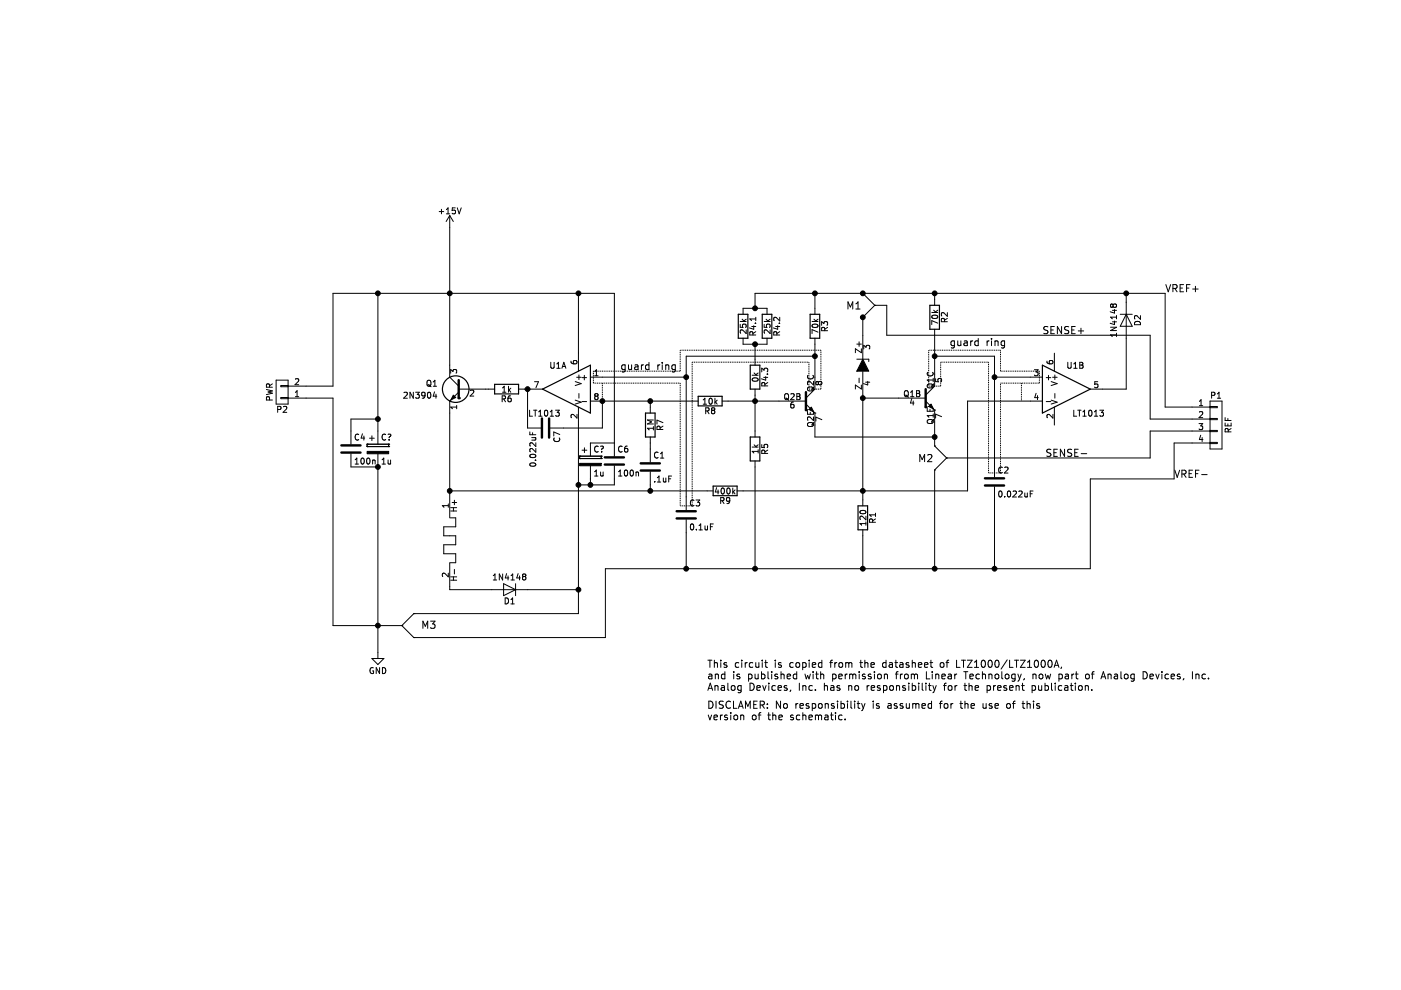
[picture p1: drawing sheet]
EESchema Schematic File Version 2
LIBS:power
LIBS:device
LIBS:transistors
LIBS:conn
LIBS:linear
LIBS:regul
LIBS:74xx
LIBS:cmos4000
LIBS:adc-dac
LIBS:memory
LIBS:xilinx
LIBS:microcontrollers
LIBS:dsp
LIBS:microchip
LIBS:analog_switches
LIBS:motorola
LIBS:texas
LIBS:intel
LIBS:audio
LIBS:interface
LIBS:digital-audio
LIBS:philips
LIBS:display
LIBS:cypress
LIBS:siliconi
LIBS:opto
LIBS:atmel
LIBS:contrib
LIBS:valves
LIBS:eV-LTZ1000
EELAYER 25 0
EELAYER END
$Descr A4 11693 8268
encoding utf-8
Sheet 1 1
Title ""
Date ""
Rev ""
Comp ""
Comment1 ""
Comment2 ""
Comment3 ""
Comment4 ""
$EndDescr
$Comp
L LT1013 U1
U 2 1
P 8900 3250
F 0 "U1" H 8900 3450 50  0000 L CNN
F 1 "LT1013" H 8950 3050 50  0000 L CNN
F 2 "" H 8900 3250 50  0001 C CNN
F 3 "" H 8900 3250 50  0000 C CNN
	2    8900 3250
	1    0    0    -1  
$EndComp
$Comp
L R R6
U 1 1
P 4225 3250
F 0 "R6" V 4305 3250 50  0000 C CNN
F 1 "1k" V 4225 3250 50  0000 C CNN
F 2 "" V 4155 3250 50  0001 C CNN
F 3 "" H 4225 3250 50  0000 C CNN
	1    4225 3250
	0    1    1    0   
$EndComp
$Comp
L R R8
U 1 1
P 5925 3350
F 0 "R8" V 6005 3350 50  0000 C CNN
F 1 "10k" V 5925 3350 50  0000 C CNN
F 2 "" V 5855 3350 50  0001 C CNN
F 3 "" H 5925 3350 50  0000 C CNN
	1    5925 3350
	0    1    1    0   
$EndComp
$Comp
L D D1
U 1 1
P 4250 4925
F 0 "D1" H 4250 5025 50  0000 C CNN
F 1 "1N4148" H 4250 4825 50  0000 C CNN
F 2 "" H 4250 4925 50  0001 C CNN
F 3 "" H 4250 4925 50  0000 C CNN
	1    4250 4925
	-1   0    0    1   
$EndComp
$Comp
L R R3
U 1 1
P 6800 2725
F 0 "R3" V 6880 2725 50  0000 C CNN
F 1 "70k" V 6800 2725 50  0000 C CNN
F 2 "" V 6730 2725 50  0001 C CNN
F 3 "" H 6800 2725 50  0000 C CNN
	1    6800 2725
	1    0    0    -1  
$EndComp
$Comp
L R R4.2
U 1 1
P 6400 2725
F 0 "R4.2" V 6480 2725 50  0000 C CNN
F 1 "25k" V 6400 2725 50  0000 C CNN
F 2 "" V 6330 2725 50  0001 C CNN
F 3 "" H 6400 2725 50  0000 C CNN
	1    6400 2725
	1    0    0    -1  
$EndComp
$Comp
L R R5
U 1 1
P 6300 3750
F 0 "R5" V 6380 3750 50  0000 C CNN
F 1 "1k" V 6300 3750 50  0000 C CNN
F 2 "" V 6230 3750 50  0001 C CNN
F 3 "" H 6300 3750 50  0000 C CNN
	1    6300 3750
	1    0    0    -1  
$EndComp
$Comp
L R R1
U 1 1
P 7200 4325
F 0 "R1" V 7280 4325 50  0000 C CNN
F 1 "120" V 7200 4325 50  0000 C CNN
F 2 "" V 7130 4325 50  0001 C CNN
F 3 "" H 7200 4325 50  0000 C CNN
	1    7200 4325
	1    0    0    -1  
$EndComp
$Comp
L C C1
U 1 1
P 5425 3900
F 0 "C1" H 5450 4000 50  0000 L CNN
F 1 ".1uF" H 5450 3800 50  0000 L CNN
F 2 "" H 5463 3750 50  0001 C CNN
F 3 "" H 5425 3900 50  0000 C CNN
	1    5425 3900
	1    0    0    -1  
$EndComp
$Comp
L R R7
U 1 1
P 5425 3550
F 0 "R7" V 5505 3550 50  0000 C CNN
F 1 "1M" V 5425 3550 50  0000 C CNN
F 2 "" V 5355 3550 50  0001 C CNN
F 3 "" H 5425 3550 50  0000 C CNN
	1    5425 3550
	1    0    0    -1  
$EndComp
$Comp
L D D2
U 1 1
P 9400 2675
F 0 "D2" H 9400 2775 50  0000 C CNN
F 1 "1N4148" H 9400 2575 50  0000 C CNN
F 2 "" H 9400 2675 50  0001 C CNN
F 3 "" H 9400 2675 50  0000 C CNN
	1    9400 2675
	0    1    1    0   
$EndComp
$Comp
L C C2
U 1 1
P 8300 4025
F 0 "C2" H 8325 4125 50  0000 L CNN
F 1 "0.022uF" H 8325 3925 50  0000 L CNN
F 2 "" H 8338 3875 50  0001 C CNN
F 3 "" H 8300 4025 50  0000 C CNN
	1    8300 4025
	1    0    0    -1  
$EndComp
$Comp
L GND #PWR2
U 1 1
P 3150 5450
F 0 "#PWR2" H 3150 5200 50  0001 C CNN
F 1 "GND" H 3150 5300 50  0000 C CNN
F 2 "" H 3150 5450 50  0000 C CNN
F 3 "" H 3150 5450 50  0000 C CNN
	1    3150 5450
	1    0    0    -1  
$EndComp
$Comp
L +15V #PWR1
U 1 1
P 3750 1900
F 0 "#PWR1" H 3750 1750 50  0001 C CNN
F 1 "+15V" H 3750 2040 50  0000 C CNN
F 2 "" H 3750 1900 50  0000 C CNN
F 3 "" H 3750 1900 50  0000 C CNN
	1    3750 1900
	1    0    0    -1  
$EndComp
$Comp
L CONN_01X04 P1
U 1 1
P 10150 3550
F 0 "P1" H 10150 3800 50  0000 C CNN
F 1 "REF" V 10250 3550 50  0000 C CNN
F 2 "" H 10150 3550 50  0001 C CNN
F 3 "" H 10150 3550 50  0000 C CNN
	1    10150 3550
	1    0    0    -1  
$EndComp
$Comp
L LTZ1000 LTZ1000-1
U 1 1
P 7200 3050
F 0 "LTZ1000-1" H 6850 3250 60  0001 C CNN
F 1 "LTZ1000" H 6800 2900 60  0001 C CNN
F 2 "TO_SOT_Packages_THT:TO-5-8_PD5.08" V 7200 2950 60  0001 C CNN
F 3 "" V 7200 2950 60  0001 C CNN
	1    7200 3050
	1    0    0    -1  
$EndComp
$Comp
L LTZ1000 LTZ1000-1
U 2 1
P 6700 3350
F 0 "LTZ1000-1" H 6350 3550 60  0001 C CNN
F 1 "LTZ1000" H 6300 3200 60  0001 C CNN
F 2 "TO_SOT_Packages_THT:TO-5-8_PD5.08" V 6700 3250 60  0001 C CNN
F 3 "" V 6700 3250 60  0001 C CNN
	2    6700 3350
	1    0    0    -1  
$EndComp
$Comp
L LTZ1000 LTZ1000-1
U 3 1
P 7700 3325
F 0 "LTZ1000-1" H 7350 3525 60  0001 C CNN
F 1 "LTZ1000" H 7300 3175 60  0001 C CNN
F 2 "TO_SOT_Packages_THT:TO-5-8_PD5.08" V 7700 3225 60  0001 C CNN
F 3 "" V 7700 3225 60  0001 C CNN
	3    7700 3325
	1    0    0    -1  
$EndComp
$Comp
L LTZ1000 LTZ1000-1
U 4 1
P 3750 4500
F 0 "LTZ1000-1" H 3400 4700 60  0001 C CNN
F 1 "LTZ1000" H 3350 4350 60  0001 C CNN
F 2 "TO_SOT_Packages_THT:TO-5-8_PD5.08" V 3750 4400 60  0001 C CNN
F 3 "" V 3750 4400 60  0001 C CNN
	4    3750 4500
	1    0    0    -1  
$EndComp
Text Notes 5900 5875 0    60   ~ 0
This circuit is copied from the datasheet of LTZ1000/LTZ1000A, \nand is published with permission from Linear Technology, now part of Analog Devices, Inc. \nAnalog Devices, Inc. has no responsibility for the present publication.\n\n
$Comp
L Q_NPN_EBC Q1
U 1 1
P 3850 3250
F 0 "Q1" H 4050 3300 50  0000 L CNN
F 1 "2N3904" H 4050 3200 50  0000 L CNN
F 2 "" H 4050 3350 50  0000 C CNN
F 3 "" H 3850 3250 50  0000 C CNN
	1    3850 3250
	-1   0    0    -1  
$EndComp
$Comp
L LT1013 U1
U 1 1
P 4725 3250
F 0 "U1" H 4725 3450 50  0000 L CNN
F 1 "LT1013" H 4775 3050 50  0000 L CNN
F 2 "" H 4725 3250 50  0001 C CNN
F 3 "" H 4725 3250 50  0000 C CNN
	1    4725 3250
	-1   0    0    -1  
$EndComp
$Comp
L R R9
U 1 1
P 6050 4100
F 0 "R9" V 6130 4100 50  0000 C CNN
F 1 "400k" V 6050 4100 50  0000 C CNN
F 2 "" V 5980 4100 50  0000 C CNN
F 3 "" H 6050 4100 50  0000 C CNN
	1    6050 4100
	0    1    1    0   
$EndComp
$Comp
L C C3
U 1 1
P 5725 4300
F 0 "C3" H 5750 4400 50  0000 L CNN
F 1 "0.1uF" H 5750 4200 50  0000 L CNN
F 2 "" H 5763 4150 50  0000 C CNN
F 3 "" H 5725 4300 50  0000 C CNN
	1    5725 4300
	1    0    0    -1  
$EndComp
$Comp
L R R2
U 1 1
P 7800 2650
F 0 "R2" V 7880 2650 50  0000 C CNN
F 1 "70k" V 7800 2650 50  0000 C CNN
F 2 "" V 7730 2650 50  0001 C CNN
F 3 "" H 7800 2650 50  0000 C CNN
	1    7800 2650
	1    0    0    -1  
$EndComp
Text Notes 5900 6025 0    60   ~ 0
DISCLAMER: No responsibility is assumed for the use of this \nversion of the schematic. 
Text Label 9725 2450 0    60   ~ 0
VREF+
$Comp
L R R4.1
U 1 1
P 6200 2725
F 0 "R4.1" V 6280 2725 50  0000 C CNN
F 1 "25k" V 6200 2725 50  0000 C CNN
F 2 "" V 6130 2725 50  0000 C CNN
F 3 "" H 6200 2725 50  0000 C CNN
	1    6200 2725
	1    0    0    -1  
$EndComp
$Comp
L SGP2 M3
U 1 1
P 3350 5225
F 0 "M3" H 3125 5225 60  0000 C CNN
F 1 "SGP2" H 3125 5000 60  0001 C CNN
F 2 "" H 2875 5350 60  0001 C CNN
F 3 "" H 2875 5350 60  0001 C CNN
	1    3350 5225
	-1   0    0    1   
$EndComp
$Comp
L SGP2 M1
U 1 1
P 7300 2550
F 0 "M1" H 7125 2550 60  0000 C CNN
F 1 "SGP2" H 7075 2325 60  0001 C CNN
F 2 "" H 6825 2675 60  0001 C CNN
F 3 "" H 6825 2675 60  0001 C CNN
	1    7300 2550
	1    0    0    -1  
$EndComp
$Comp
L SGP2 M2
U 1 1
P 7900 3825
F 0 "M2" H 7725 3825 60  0000 C CNN
F 1 "SGP2" H 7675 3600 60  0001 C CNN
F 2 "" H 7425 3950 60  0001 C CNN
F 3 "" H 7425 3950 60  0001 C CNN
	1    7900 3825
	1    0    0    -1  
$EndComp
Text Label 8700 2800 0    60   ~ 0
SENSE+
Text Label 8725 3825 0    60   ~ 0
SENSE-
Text Label 9800 4000 0    60   ~ 0
VREF-
$Comp
L CONN_01X02 P2
U 1 1
P 2350 3275
F 0 "P2" H 2350 3425 50  0000 C CNN
F 1 "PWR" V 2450 3275 50  0000 C CNN
F 2 "" H 2350 3275 50  0000 C CNN
F 3 "" H 2350 3275 50  0000 C CNN
	1    2350 3275
	-1   0    0    1   
$EndComp
$Comp
L C C7
U 1 1
P 4550 3575
F 0 "C7" H 4575 3675 50  0000 L CNN
F 1 "0.022uF" H 4575 3475 50  0000 L CNN
F 2 "" H 4588 3425 50  0000 C CNN
F 3 "" H 4550 3575 50  0000 C CNN
	1    4550 3575
	0    1    1    0   
$EndComp
$Comp
L C C6
U 1 1
P 5125 3850
F 0 "C6" H 5150 3950 50  0000 L CNN
F 1 "100n" H 5150 3750 50  0000 L CNN
F 2 "" H 5163 3700 50  0000 C CNN
F 3 "" H 5125 3850 50  0000 C CNN
	1    5125 3850
	1    0    0    -1  
$EndComp
$Comp
L R R4.3
U 1 1
P 6300 3150
F 0 "R4.3" V 6380 3150 50  0000 C CNN
F 1 "0k" V 6300 3150 50  0000 C CNN
F 2 "" V 6230 3150 50  0000 C CNN
F 3 "" H 6300 3150 50  0000 C CNN
	1    6300 3150
	1    0    0    -1  
$EndComp
Wire Wire Line
	6075 3350 6300 3350
Wire Wire Line
	6300 3350 6500 3350
Wire Wire Line
	6300 3300 6300 3350
Wire Wire Line
	6300 3350 6300 3600
Connection ~ 6300 3350
Wire Wire Line
	7800 2800 7800 2975
Wire Wire Line
	7800 2975 7800 3125
Wire Wire Line
	6300 4750 6300 3900
Wire Wire Line
	8300 3150 8600 3150
Wire Wire Line
	8300 2975 8300 3150
Wire Wire Line
	8300 3150 8300 3875
Wire Wire Line
	8300 2975 7800 2975
Connection ~ 7800 2975
Wire Wire Line
	8075 3350 8600 3350
Wire Wire Line
	9200 3250 9400 3250
Wire Wire Line
	9400 3250 9400 2825
Connection ~ 8300 3150
Wire Wire Line
	3750 1900 3750 2450
Wire Wire Line
	3750 2450 3750 3050
Wire Wire Line
	4050 3250 4075 3250
Wire Wire Line
	4375 3250 4400 3250
Wire Wire Line
	4400 3250 4425 3250
Wire Wire Line
	3750 3450 3750 4100
Wire Wire Line
	3750 4100 3750 4125
Wire Wire Line
	5425 4050 5425 4100
Connection ~ 3750 4100
Wire Wire Line
	5025 3350 5425 3350
Wire Wire Line
	5425 3350 5775 3350
Wire Wire Line
	5425 3350 5425 3400
Connection ~ 5425 3350
Wire Wire Line
	5425 3700 5425 3750
Wire Wire Line
	4100 4925 3750 4925
Wire Wire Line
	3750 4925 3750 4900
Connection ~ 4825 4925
Wire Wire Line
	6800 3550 6800 3650
Wire Wire Line
	5725 2975 5725 3150
Wire Wire Line
	5725 3150 5725 4150
Connection ~ 5725 3150
Wire Wire Line
	6800 2875 6800 2975
Wire Wire Line
	6800 2975 6800 3150
Wire Wire Line
	7200 3300 7200 3325
Wire Wire Line
	7200 3325 7200 4100
Wire Wire Line
	7200 4100 7200 4175
Wire Wire Line
	7500 3325 7200 3325
Connection ~ 7200 3325
Wire Wire Line
	7200 4750 7200 4475
Wire Wire Line
	6300 2575 6300 2450
Wire Wire Line
	6300 2450 6800 2450
Wire Wire Line
	6800 2450 7200 2450
Wire Wire Line
	7200 2450 7800 2450
Wire Wire Line
	7800 2450 9400 2450
Wire Wire Line
	9400 2450 9725 2450
Wire Wire Line
	7800 2450 7800 2500
Wire Wire Line
	7200 2650 7200 2800
Connection ~ 7200 2450
Wire Wire Line
	6800 2450 6800 2575
Connection ~ 6800 2450
Wire Wire Line
	6200 4100 7200 4100
Wire Wire Line
	7200 4100 8075 4100
Connection ~ 7200 4100
Wire Wire Line
	8075 4100 8075 3350
Wire Wire Line
	5025 3150 5725 3150
Wire Wire Line
	5725 2975 6800 2975
Connection ~ 6800 2975
Connection ~ 7800 2450
Wire Wire Line
	9400 2450 9400 2525
Wire Wire Line
	4825 2450 4825 2950
Wire Wire Line
	2775 2450 3150 2450
Wire Wire Line
	3150 2450 3750 2450
Wire Wire Line
	3750 2450 4825 2450
Wire Wire Line
	4825 2450 5125 2450
Connection ~ 3750 2450
Wire Wire Line
	5050 4750 5725 4750
Wire Wire Line
	5725 4750 6300 4750
Wire Wire Line
	6300 4750 7200 4750
Wire Wire Line
	7200 4750 7800 4750
Wire Wire Line
	7800 4750 8300 4750
Wire Wire Line
	8300 4750 9100 4750
Connection ~ 6300 4750
Connection ~ 7200 4750
Wire Wire Line
	5725 4450 5725 4750
Connection ~ 7800 3650
Connection ~ 7800 4750
Wire Wire Line
	8300 4750 8300 4175
Connection ~ 8300 4750
Wire Wire Line
	9950 3400 9725 3400
Wire Wire Line
	9725 3400 9725 2450
Connection ~ 9400 2450
Wire Wire Line
	9600 2800 9600 3500
Wire Wire Line
	9600 3500 9950 3500
Connection ~ 7200 2650
Wire Wire Line
	7400 2800 9600 2800
Wire Wire Line
	6200 2575 6300 2575
Wire Wire Line
	6300 2575 6400 2575
Wire Wire Line
	6200 2875 6300 2875
Wire Wire Line
	6300 2875 6400 2875
Connection ~ 6300 2575
Connection ~ 6300 2875
Wire Wire Line
	6800 3650 7800 3650
Wire Wire Line
	9100 4750 9100 4000
Wire Wire Line
	9100 4000 9800 4000
Wire Wire Line
	9600 3600 9950 3600
Wire Wire Line
	9800 3700 9950 3700
Wire Wire Line
	7300 2550 7400 2550
Wire Wire Line
	7400 2550 7400 2800
Wire Wire Line
	7800 3525 7800 3650
Wire Wire Line
	7800 3650 7800 3725
Wire Wire Line
	7800 4750 7800 3925
Wire Wire Line
	7900 3825 9600 3825
Wire Wire Line
	9600 3825 9600 3600
Wire Wire Line
	3150 3900 3150 5225
Wire Wire Line
	3150 5225 3150 5450
Connection ~ 3150 5225
Wire Wire Line
	2550 3225 2775 3225
Wire Wire Line
	2775 3225 2775 2450
Wire Wire Line
	2550 3325 2775 3325
Wire Wire Line
	2775 3325 2775 5225
Wire Wire Line
	4700 3575 5025 3575
Connection ~ 5025 3350
Connection ~ 4400 3250
Wire Wire Line
	3150 2450 3150 3500
Wire Wire Line
	3150 3500 3150 3600
Connection ~ 3150 2450
Connection ~ 3150 3900
Wire Wire Line
	2925 3600 2925 3500
Connection ~ 3150 3500
Wire Wire Line
	6300 3000 6300 2875
Wire Wire Line
	5025 3575 5025 3350
Wire Wire Line
	4400 3575 4400 3250
$Comp
L CP C?
U 1 1
P 4925 3850
F 0 "C?" H 4950 3950 50  0000 L CNN
F 1 "1u" H 4950 3750 50  0000 L CNN
F 2 "" H 4963 3700 50  0000 C CNN
F 3 "" H 4925 3850 50  0000 C CNN
	1    4925 3850
	1    0    0    -1  
$EndComp
Wire Wire Line
	4825 4050 4925 4050
Wire Wire Line
	4925 4050 5125 4050
Wire Wire Line
	5125 4050 5125 4000
Connection ~ 4825 4050
Wire Wire Line
	4925 4000 4925 4050
Connection ~ 4925 4050
Wire Wire Line
	4925 3700 5125 3700
Wire Wire Line
	5125 3700 5125 2450
Connection ~ 4825 2450
$Comp
L C C4
U 1 1
P 2925 3750
F 0 "C4" H 2950 3850 50  0000 L CNN
F 1 "100n" H 2950 3650 50  0000 L CNN
F 2 "" H 2963 3600 50  0000 C CNN
F 3 "" H 2925 3750 50  0000 C CNN
	1    2925 3750
	1    0    0    -1  
$EndComp
$Comp
L CP C?
U 1 1
P 3150 3750
F 0 "C?" H 3175 3850 50  0000 L CNN
F 1 "1u" H 3175 3650 50  0000 L CNN
F 2 "" H 3188 3600 50  0000 C CNN
F 3 "" H 3150 3750 50  0000 C CNN
	1    3150 3750
	1    0    0    -1  
$EndComp
Wire Wire Line
	2925 3500 3150 3500
Wire Wire Line
	2925 3900 3150 3900
Wire Wire Line
	2775 5225 3150 5225
Wire Wire Line
	3150 5225 3350 5225
Wire Wire Line
	4825 4925 4400 4925
Wire Wire Line
	4825 5125 3450 5125
Wire Wire Line
	5050 5325 3450 5325
Wire Wire Line
	5050 4750 5050 5325
Wire Wire Line
	4825 3550 4825 4050
Wire Wire Line
	4825 4050 4825 4925
Wire Wire Line
	4825 4925 4825 5125
Connection ~ 5725 4750
Wire Wire Line
	9800 4000 9800 3700
Wire Wire Line
	3750 4100 5425 4100
Wire Wire Line
	5425 4100 5900 4100
Connection ~ 5425 4100
Wire Notes Line
	4950 3100 4950 3200
Wire Notes Line
	4950 3200 5675 3200
Wire Notes Line
	5675 3200 5675 4225
Wire Notes Line
	5775 3025 5775 4225
Wire Notes Line
	6850 2925 5675 2925
Wire Notes Line
	5675 2925 5675 3100
Wire Notes Line
	5675 3100 4950 3100
Wire Notes Line
	5025 3200 5025 3350
Wire Notes Line
	7750 2925 7750 3225
Wire Notes Line
	7750 3225 7850 3225
Wire Notes Line
	7850 3225 7850 3025
Wire Notes Line
	7850 3025 8250 3025
Wire Notes Line
	8250 3025 8250 3950
Wire Notes Line
	8250 3950 8350 3950
Wire Notes Line
	8350 3950 8350 3200
Wire Notes Line
	8350 3200 8675 3200
Wire Notes Line
	8675 3200 8675 3100
Wire Notes Line
	8675 3100 8350 3100
Wire Notes Line
	8350 3100 8350 2925
Wire Notes Line
	8350 2925 7750 2925
Wire Notes Line
	8525 3200 8525 3350
Wire Notes Line
	6750 3025 6750 3250
Wire Notes Line
	6750 3250 6850 3250
Wire Notes Line
	6850 3250 6850 2925
Wire Notes Line
	5775 3025 6750 3025
Wire Notes Line
	5775 4225 5675 4225
Text Notes 5175 3100 0    60   ~ 0
guard ring
Text Notes 7925 2900 0    60   ~ 0
guard ring
$EndSCHEMATC
